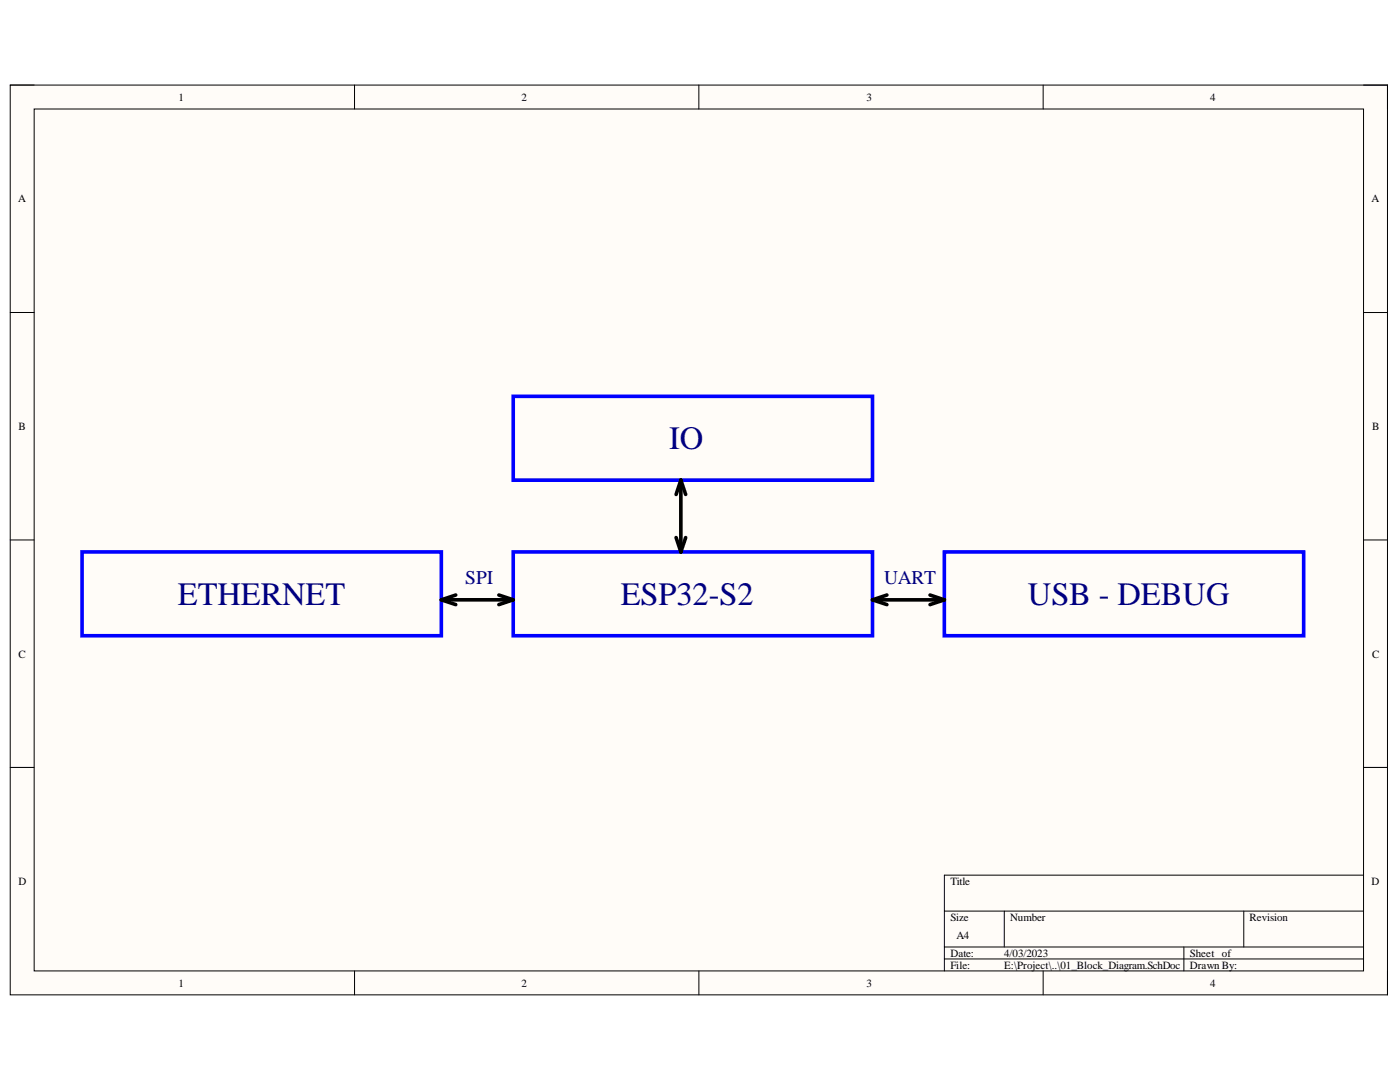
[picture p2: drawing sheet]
<svg xmlns="http://www.w3.org/2000/svg" width="279mm" height="216mm" viewBox="0 0 279 216" stroke-linecap="round" stroke-linejoin="round" font-family="sans-serif">
<path d="M2 17h274.9v181.5h-274.9z" fill-rule="evenodd" fill="#fffcf8"/>
<path d="M2 17h274.9v181.5h-274.9z" fill="none" stroke="#000" stroke-width=".2"/>
<path d="M6.8 21.8h265.3v171.9h-265.3z" fill-rule="evenodd" fill="#fffcf8"/>
<g fill="none" stroke="#000" stroke-width=".2">
<path d="M2 17h4.8M70.8 17v4.8M139.5 17v4.8M208.2 17v4.8M272.1 17h4.8v4.8M6.8 21.8h265.3v171.9h-265.3zM2 62.4h4.8M272.1 62.4h4.8M2 107.7h4.8M272.1 107.7h4.8M2 153.1h4.8M272.1 153.1h4.8"/>
<path d="M272.1 174.6h-83.6v19.1M70.8 193.7v4.8M139.5 193.7v4.8M188.5 181.8h83.6M188.5 189h83.6M188.5 191.3h83.6M200.4 181.8v7.2M208.2 193.7v4.8M236.3 189v4.7M248.2 181.8v7.2M276.9 193.7v4.8"/>
</g>
<path d="M102.4 79.1h71.7v16.7h-71.7zM16.4 110.1h71.7v16.8h-71.7zM102.4 110.1h71.7v16.8h-71.7zM188.5 110.1h71.7v16.8h-71.7z" fill="none" stroke="#00f" stroke-width=".72"/>
<g fill="none" stroke="#000" stroke-width=".72">
<path d="M135.9 95.8v14.3M135.9 95.8l-1 2.9M135.9 95.8l.9 2.9M88.1 119.7h14.3M88.1 119.7l2.9 .9M91 118.7l-2.9 1M99.6 118.7l2.8 1M102.4 119.7l-2.8 .9M134.9 107.3l1 2.8M136.8 107.3l-.9 2.8M174.1 119.7h14.4M174.1 119.7l2.9 .9"/>
<path d="M177 118.7l-2.9 1M185.6 118.7l2.9 1M188.5 119.7l-2.9 .9"/>
</g>
<g font-size="6.5" fill="#000080">
<text x="133.5" y="89.7">IO</text>
<text x="35.5" y="120.7">ETHERNET</text>
<text x="123.9" y="120.7">ESP32-S2</text>
<text x="205.1" y="120.7">USB - DEBUG</text>
</g>
<g font-size="3.9" fill="#000080">
<text x="92.9" y="116.5">SPI</text>
<text x="176.5" y="116.5">UART</text>
</g>
<g font-size="2.2">
<text x="35.6" y="20.1">1</text>
<text x="104.1" y="20.1">2</text>
<text x="172.9" y="20.1">3</text>
<text x="241.5" y="20.1">4</text>
<text x="3.6" y="40.4">A</text>
<text x="273.7" y="40.4">A</text>
<text x="3.7" y="85.8">B</text>
<text x="273.8" y="85.8">B</text>
<text x="3.7" y="131.2">C</text>
<text x="273.8" y="131.2">C</text>
<text x="3.7" y="176.6">D</text>
<text x="189.7" y="176.6">Title</text>
<text x="273.7" y="176.6">D</text>
<text x="189.7" y="183.7">Size</text>
<text x="201.6" y="183.7">Number</text>
<text x="249.4" y="183.7">Revision</text>
<text x="189.7" y="190.9">Date:</text>
<text x="190.9" y="187.4">A4</text>
<text x="200.4" y="190.9">4/03/2023</text>
<text x="237.5" y="190.9">Sheet of</text>
<text x="35.6" y="196.9">1</text>
<text x="104.1" y="196.9">2</text>
<text x="172.9" y="196.9">3</text>
<text x="189.7" y="193.3">File:</text>
<text x="200.4" y="193.3">E:\Project\..\01_Block_Diagram.SchDoc</text>
<text x="237.5" y="193.3">Drawn By:</text>
<text x="241.5" y="196.9">4</text>
</g>
</svg>
